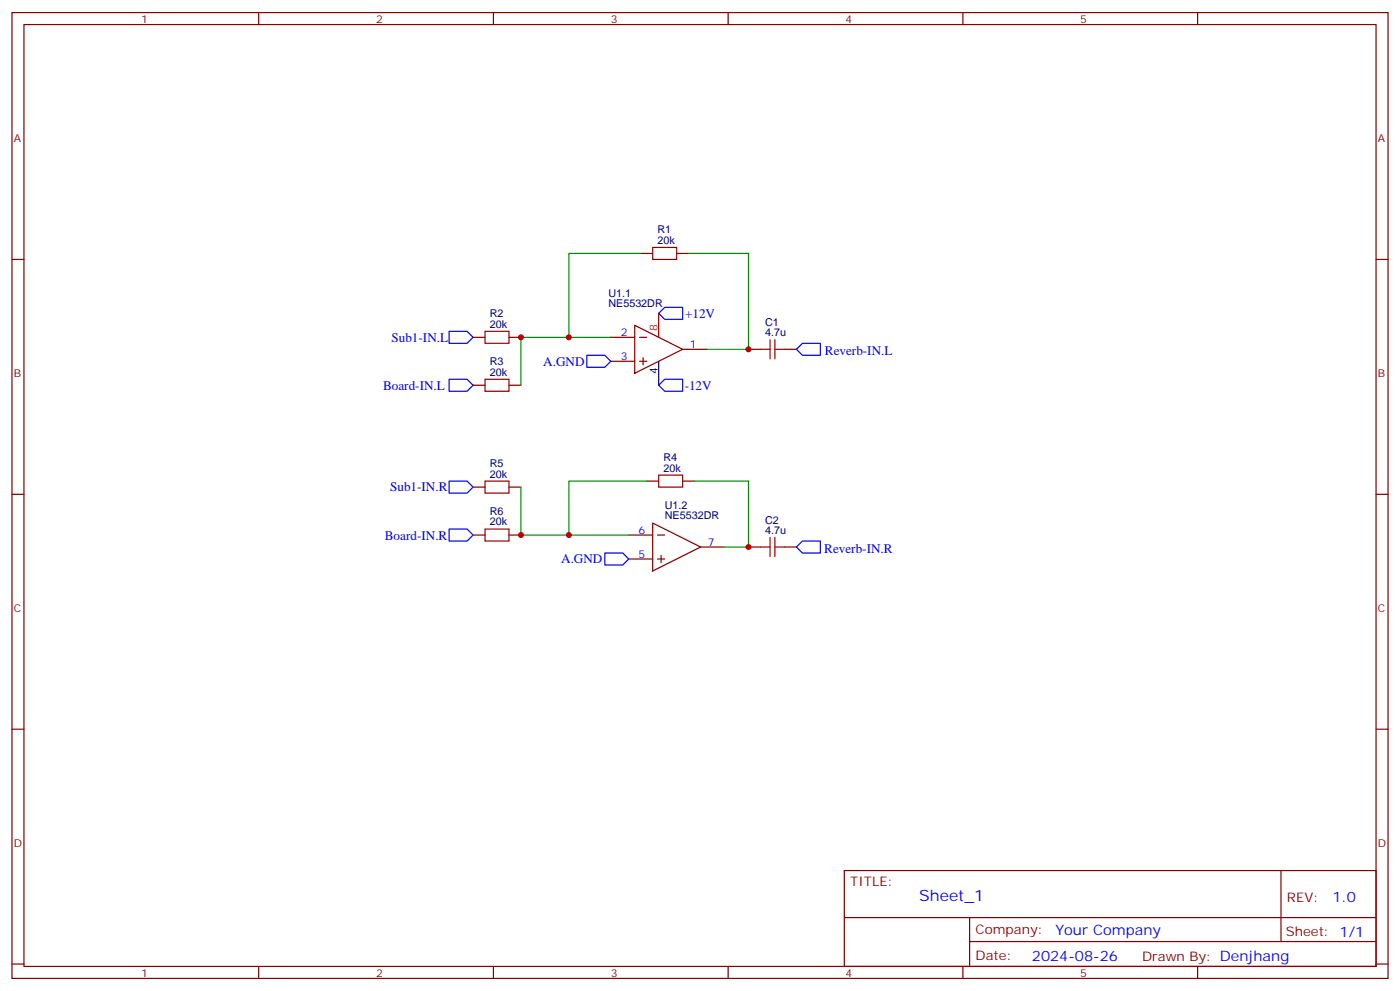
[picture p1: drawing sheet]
<svg xmlns="http://www.w3.org/2000/svg" width="412mm" height="292mm" viewBox="0 0 412 292" stroke-linecap="round" stroke-linejoin="round" font-family="sans-serif">
<g fill="none" stroke="#870000" stroke-width=".35">
<path d="M3.5 3.7h405.4v284.3h-405.4zM7.1 7.2h398.2v277.3h-398.2zM76.2 3.7v3.5M145.3 3.7v3.5M214.5 3.7v3.5M283.6 3.7v3.5M352.8 3.7v3.5M3.5 76.4h3.6M188.7 74.6h3.6M199.3 74.6h3.5M405.3 76.4h3.6M139.3 99.3h3.6"/>
<path d="M149.9 99.3h3.6M179.9 99.3h7.1M187 95.8l14.1 7-14.1 7.1zM188.4 99.3h2.1M139.3 113.4h3.6M149.9 113.4h3.6M179.9 106.4h7.1M188.4 106.4h2.1M189.4 105.3v2.1M201.1 102.8h7M220.5 102.8h3.5M231.1 102.8h3.5"/>
<path d="M3.5 145.5h3.6M139.3 157.5h3.6M139.3 143.4h3.6M149.9 157.5h3.6M149.9 143.4h3.6M185.2 157.5h7.1M190.5 141.6h3.5M192.3 154l14.1 7-14.1 7.1zM193.7 157.5h2.1M201.1 141.6h3.5M405.3 145.5h3.6M185.2 164.6h7.1"/>
<path d="M193.7 164.6h2.1M194.7 163.5v2.1M206.4 161h7M220.5 161h3.5M231.1 161h3.5M3.5 214.7h3.6M405.3 214.7h3.6M248.7 256.3h156.6v28.2h-156.6zM377.3 256.3v20.9M248.7 270.1h156.5M285.6 277.2h119.6M285.6 270.1v14.2"/>
<path d="M3.5 283.8h3.6M76.2 284.5v3.5M145.3 284.5v3.5M214.5 284.5v3.5M283.6 284.5v3.5M352.8 284.5v3.5M405.3 283.8h3.6"/>
</g>
<path d="M194 92.3v7" fill="none" stroke="#f00" stroke-width=".35"/>
<path d="M194 106.4v7" fill="none" stroke="#000" stroke-width=".35"/>
<path d="M132.3 97.5h5.3l1.7 1.8-1.7 1.8h-5.3zM195.8 90.5h5.3v3.5h-5.3l-1.8-1.7zM132.3 111.7h5.3l1.7 1.7-1.7 1.8h-5.3zM172.9 104.6h5.3l1.7 1.8-1.7 1.7h-5.3zM195.8 111.7h5.3v3.5h-5.3l-1.8-1.8zM236.4 101.1h5.3v3.5h-5.3l-1.8-1.8zM132.3 141.6h5.3l1.7 1.8-1.7 1.8h-5.3zM132.3 155.8h5.3l1.7 1.7-1.7 1.8h-5.3zM236.4 159.3h5.3v3.5h-5.3l-1.8-1.8zM178.2 162.8h5.2l1.8 1.8-1.8 1.7h-5.2z" fill="none" stroke="#00f" stroke-width=".35"/>
<g fill="none" stroke="#a10000" stroke-width=".35">
<path d="M192.3 72.8h7v3.6h-7zM142.9 97.5h7v3.6h-7zM142.9 111.7h7v3.5h-7zM224 102.8h2.8M226.8 100v5.7M228.2 100v5.7M228.2 102.8h2.9M194 139.9h7.1v3.5h-7.1zM142.9 155.8h7v3.5h-7zM142.9 141.6h7v3.6h-7zM226.8 158.2v5.7M228.2 158.2v5.7"/>
<path d="M224 161h2.8M228.2 161h2.9"/>
</g>
<path d="M188.7 74.6h-21.1v24.7M202.8 74.6h17.7v28.2h-12.4M179.9 99.3h-26.4v14.1M153.5 143.4v14.1h31.7M190.5 141.6h-22.9v15.9M204.6 141.6h15.9v19.4h-7.1" fill="none" stroke="#008700" stroke-width=".35"/>
<g fill="#c00">
<circle cx="153.5" cy="99.3" r=".88"/>
<circle cx="167.6" cy="99.3" r=".88"/>
<circle cx="153.5" cy="157.5" r=".88"/>
<circle cx="167.6" cy="157.5" r=".88"/>
<circle cx="220.5" cy="161" r=".88"/>
<circle cx="220.5" cy="102.8" r=".88"/>
</g>
<text font-size="4.6" fill="#00f" x="270.8" y="265.3">Sheet_1</text>
<g font-size="4.2" fill="#00f">
<text x="392.5" y="265.6">1.0</text>
<text x="310.9" y="275.1">Your Company</text>
<text x="304" y="282.9">2024-08-26</text>
</g>
<g font-size="3.9" fill="#00f">
<text x="201.8" y="93.5">+12V</text>
<text x="115.3" y="100.6">Sub1-IN.L</text>
<text x="160" y="107.6">A.GND</text>
<text x="243" y="104.6">Reverb-IN.L</text>
<text x="112.9" y="114.7">Board-IN.L</text>
<text x="201.7" y="114.7">-12V</text>
<text x="114.9" y="144.7">Sub1-IN.R</text>
<text x="113.4" y="158.9">Board-IN.R</text>
<text x="165.3" y="165.8">A.GND</text>
<text x="242.8" y="162.8">Reverb-IN.R</text>
</g>
<g font-size="3.9" fill="#800">
<text x="250.5" y="260.9">TITLE:</text>
<text x="379.1" y="265.6">REV:</text>
<text x="287.4" y="275.1">Company:</text>
<text x="378.7" y="275.7">Sheet: 1/1</text>
<text x="287.4" y="282.8">Date:</text>
<text x="336.4" y="282.8">Drawn By: Denjhang</text>
</g>
<g font-size="3.2" fill="#800">
<text x="41.6" y="6.7">1</text>
<text x="110.8" y="6.7">2</text>
<text x="179.9" y="6.7">3</text>
<text x="249.1" y="6.7">4</text>
<text x="318.2" y="6.7">5</text>
<text x="4.1" y="41.8">A</text>
<text x="405.9" y="41.8">A</text>
<text x="4.1" y="110.9">B</text>
<text x="405.9" y="110.9">B</text>
<text x="4.1" y="180.1">C</text>
<text x="405.9" y="180.1">C</text>
<text x="4.1" y="249.2">D</text>
<text x="405.9" y="249.2">D</text>
<text x="41.6" y="287.5">1</text>
<text x="110.8" y="287.5">2</text>
<text x="179.9" y="287.5">3</text>
<text x="249.1" y="287.5">4</text>
<text x="318.2" y="287.5">5</text>
</g>
<g font-size="3.2" fill="#000080">
<text x="193.7" y="71.8">20k</text>
<text x="193.7" y="68.7">R1</text>
<text x="179.2" y="87.4">U1.1</text>
<text x="144.3" y="93.4">R2</text>
<text x="179.2" y="90.5">NE5532DR</text>
<text x="225.4" y="95.9">C1</text>
<text x="144.3" y="96.5">20k</text>
<text x="225.4" y="99">4.7u</text>
<text x="144.3" y="107.5">R3</text>
<text x="144.3" y="110.6">20k</text>
<text x="144.3" y="137.5">R5</text>
<text x="195.5" y="135.7">R4</text>
<text x="144.3" y="140.6">20k</text>
<text x="195.5" y="138.8">20k</text>
<text x="195.8" y="149.8">U1.2</text>
<text x="144.3" y="154.7">20k</text>
<text x="144.3" y="151.6">R6</text>
<text x="195.8" y="152.9">NE5532DR</text>
<text x="225.4" y="154.1">C2</text>
<text x="225.4" y="157.2">4.7u</text>
</g>
<g font-size="3.2" fill="#00f">
<text x="182.8" y="99">2</text>
<text x="182.8" y="106">3</text>
<text x="203.2" y="102.5">1</text>
<text x="188.1" y="157.2">6</text>
<text x="208.5" y="160.7">7</text>
<text x="188.1" y="164.2">5</text>
</g>
<text font-size="3.2" fill="#f00" x="193.7" y="97.5" transform="rotate(-90 193.7 97.5)">8</text>
<text font-size="3.2" x="193.7" y="110.1" transform="rotate(-90 193.7 110.1)">4</text>
</svg>
